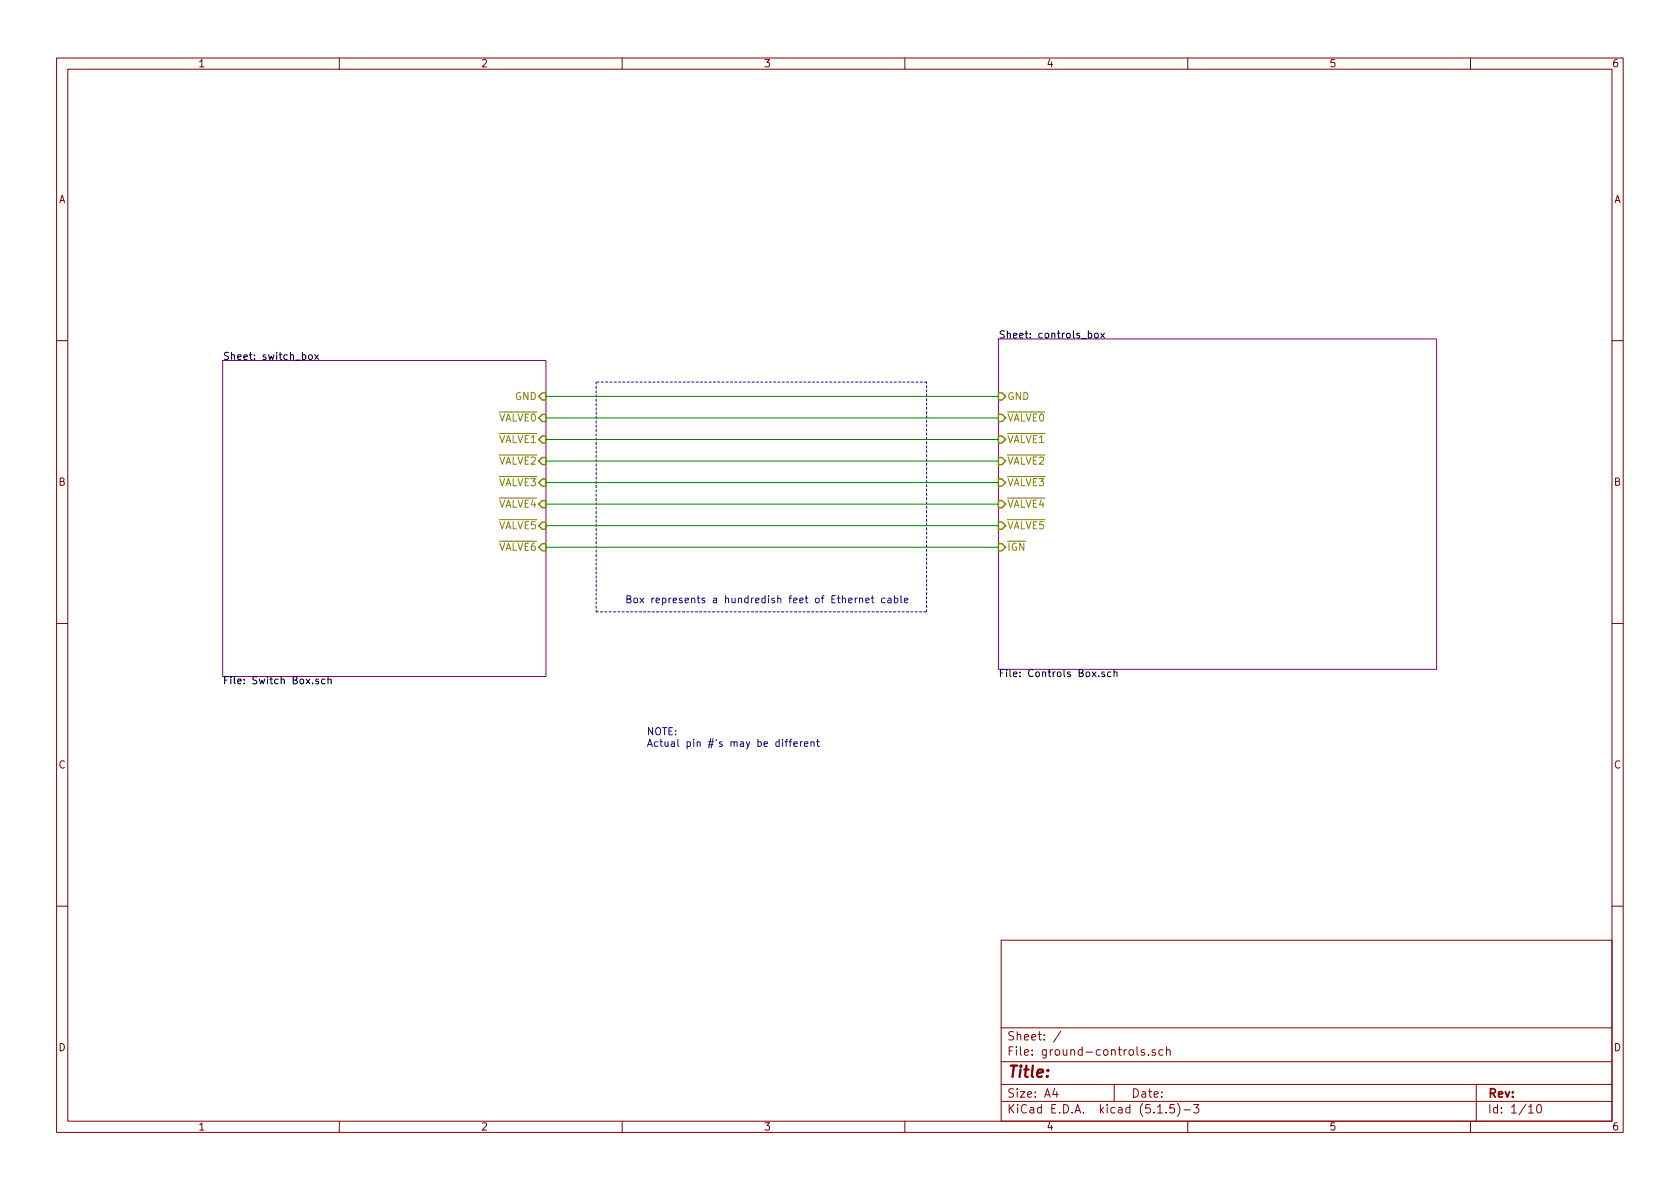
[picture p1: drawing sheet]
EESchema Schematic File Version 4
EELAYER 30 0
EELAYER END
$Descr A4 11693 8268
encoding utf-8
Sheet 1 10
Title ""
Date ""
Rev ""
Comp ""
Comment1 ""
Comment2 ""
Comment3 ""
Comment4 ""
$EndDescr
$Sheet
S 1550 2500 2250 2200
U 5EE094B8
F0 "switch_box" 50
F1 "Switch Box.sch" 50
F2 "GND" I R 3800 2750 50 
F3 "~VALVE0" I R 3800 2900 50 
F4 "~VALVE1" I R 3800 3050 50 
F5 "~VALVE2" I R 3800 3200 50 
F6 "~VALVE3" I R 3800 3350 50 
F7 "~VALVE4" I R 3800 3500 50 
F8 "~VALVE5" I R 3800 3650 50 
F9 "~VALVE6" I R 3800 3800 50 
$EndSheet
$Sheet
S 6950 2350 3050 2300
U 5EE095EA
F0 "controls_box" 50
F1 "Controls Box.sch" 50
F2 "~VALVE0" I L 6950 2900 50 
F3 "~VALVE1" I L 6950 3050 50 
F4 "~VALVE2" I L 6950 3200 50 
F5 "~VALVE3" I L 6950 3350 50 
F6 "~VALVE4" I L 6950 3500 50 
F7 "~VALVE5" I L 6950 3650 50 
F8 "~IGN" I L 6950 3800 50 
F9 "GND" I L 6950 2750 50 
$EndSheet
Wire Notes Line
	6450 4250 6450 2650
Wire Notes Line
	6450 2650 4150 2650
Wire Notes Line
	4150 2650 4150 4250
Wire Notes Line
	4150 4250 6450 4250
Text Notes 4350 4200 0    50   ~ 0
Box represents a hundredish feet of Ethernet cable
Text Notes 4500 5200 0    50   ~ 0
NOTE:\nActual pin #'s may be different
Wire Wire Line
	3800 2750 6950 2750
Wire Wire Line
	6950 2900 3800 2900
Wire Wire Line
	3800 3050 6950 3050
Wire Wire Line
	6950 3200 3800 3200
Wire Wire Line
	3800 3350 6950 3350
Wire Wire Line
	3800 3500 6950 3500
Wire Wire Line
	3800 3650 6950 3650
Wire Wire Line
	3800 3800 6950 3800
$EndSCHEMATC
